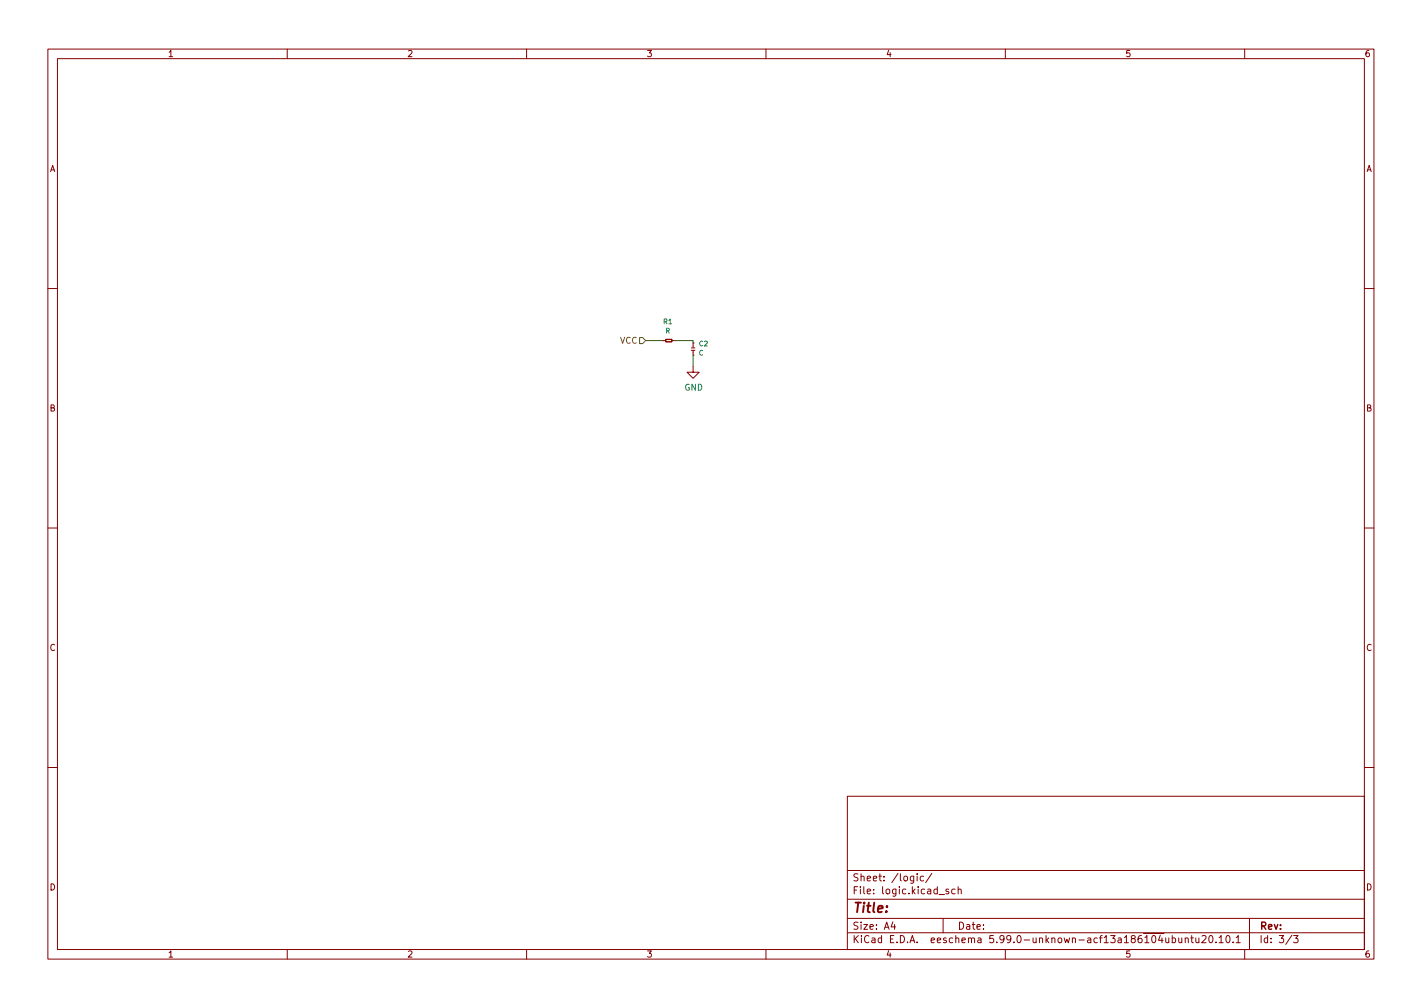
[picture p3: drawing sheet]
<svg xmlns="http://www.w3.org/2000/svg" width="297mm" height="210mm" viewBox="0 0 297 210" stroke-linecap="round" stroke-linejoin="round" font-family="sans-serif">
<g fill="none" stroke="#840000" stroke-width=".21">
<path d="M10 10.2h277v190.1h-277zM12 12.2h273v186.1h-273zM60 10.2v2M110 10.2v2M160 10.2v2M210 10.2v2M260 10.2v2M10 60.2h2M138.4 71.1h.1M138.4 71.1h.7M139.1 70.9h1.2v.5h-1.2zM140.3 71.1h.7"/>
<path d="M141 71.1h.1M144.4 72.6h.8M144.4 73.1h.8M144.8 71.6h.1M144.8 74.2h.1M144.8 76.4v1.3h1.2l-1.2 1.3-1.3-1.3h1.3M144.8 71.6v.9M144.8 73.1v1.1M285 60.2h2M10 110.2h2M285 110.2h2M10 160.2h2"/>
<path d="M177 166.3h108v32h-108zM285 160.2h2M60 198.3v2M110 198.3v2M160 198.3v2M177 194.8h108M177 191.8h108M177 187.8h108M177 181.8h108M186.5 192.5l-.4 1h1M186.9 193v1M190.9 182.9v1.2l-.3 .3h-.4"/>
<path d="M190.9 183l-.5-.1-.3 .3 .2 .7h.6M191.6 182.4v.2M191.6 182.9v1M192.9 183l-.4-.1-.3 .3 .2 .7h.5M194.6 182.4l-1.2 1.9M196.1 186.8h1.2M197 191.8v3M198.1 185.7l-.3-.1-.2 .2v.3l.5 .1v.4h-.5M199.5 185.7l-.4-.1-.3 .3 .1 .7h.6M200.1 185.8l.3-.2 .3 .1 .1 .9M200.1 185.1v1.5M210 198.3v2"/>
<path d="M246.2 195.8l.1 1h.3l.3-.1M246.9 195.8v1M247.6 196l.2-.2 .3 .1 .1 .9M247.6 195.8v1M248.7 195.8h.6M248.9 195.3v1.3l.4 .2M249.8 195.8l.1 1h.3l.2-.1M250.4 195.8v1M251.1 195.5l.5-.2 .3 .5-.9 1h.9M252.6 195.5l.3-.2a.8 .8 0 0 1 .5 .8 .8 .8 0 0 1-.5 .7l-.3-.1-.1-.4zM254 196.7v.1M254.7 195.8l.4-.5v1.5"/>
<path d="M254.7 196.8h.8M256.2 195.5l.2-.2a.8 .8 0 0 1 .6 .8 .8 .8 0 0 1-.6 .7l-.2-.1-.1-.4zM257.6 196.7v.1M258.2 195.8l.5-.5v1.5M258.2 196.8h.9M260 198.3v2M261 191.8v6.5M269.9 195.3l-1.3 1.9M270.2 195.3h1l-.6 .6 .5 .1v.7l-.2 .1-.7-.1"/>
</g>
<path d="M139.1 70.9h1.2v.5h-1.2z" fill="#ffffc2" stroke="#ffffc2" stroke-width=".21"/>
<path d="M133.6 70.5h.6l.7 .6-.7 .6h-.6z" fill="none" stroke="#848400" stroke-width=".21"/>
<path d="M134.9 71.1h3.5M141 71.1h3.8v.5M144.8 74.2v2.2" fill="none" stroke="#008400" stroke-width=".21"/>
<text font-size="2.8" fill="#840000" x="178" y="190.6">Title:</text>
<g font-size="2.1" fill="#840000">
<text x="178" y="184">Sheet: /logic/</text>
<text x="178" y="186.7">File: logic.kicad_sch</text>
<text x="178" y="196.9">KiCad E.D.A. eeschema 5.99.0-unknown-acf13a186~104~ubuntu20.10.1</text>
<text x="178" y="194.1">Size: A4</text>
<text x="200" y="194.1">Date:</text>
<text x="263" y="194.1">Rev:</text>
<text x="263" y="196.9">Id: 3/3</text>
</g>
<g font-size="1.8" fill="#840000">
<text x="35" y="11.9">1</text>
<text x="85" y="11.9">2</text>
<text x="135" y="11.9">3</text>
<text x="185" y="11.9">4</text>
<text x="235" y="11.9">5</text>
<text x="285" y="11.9">6</text>
<text x="10.3" y="35.9">A</text>
<text x="285.3" y="35.9">A</text>
<text x="10.3" y="85.9">B</text>
<text x="285.3" y="85.9">B</text>
<text x="10.3" y="135.9">C</text>
<text x="285.3" y="135.9">C</text>
<text x="10.3" y="185.9">D</text>
<text x="285.3" y="185.9">D</text>
<text x="35" y="199.9">1</text>
<text x="85" y="199.9">2</text>
<text x="135" y="199.9">3</text>
<text x="185" y="199.9">4</text>
<text x="235" y="199.9">5</text>
<text x="285" y="199.9">6</text>
</g>
<text font-size="1.8" fill="#848400" x="129.5" y="71.7">VCC</text>
<text font-size="1.8" fill="#008484" x="142.9" y="81.5">GND</text>
<g font-size="1.4" fill="#008484">
<text x="138.6" y="67.7">R1</text>
<text x="139" y="69.6">R</text>
<text x="146" y="74.2">C</text>
<text x="146" y="72.3">C2</text>
</g>
</svg>
